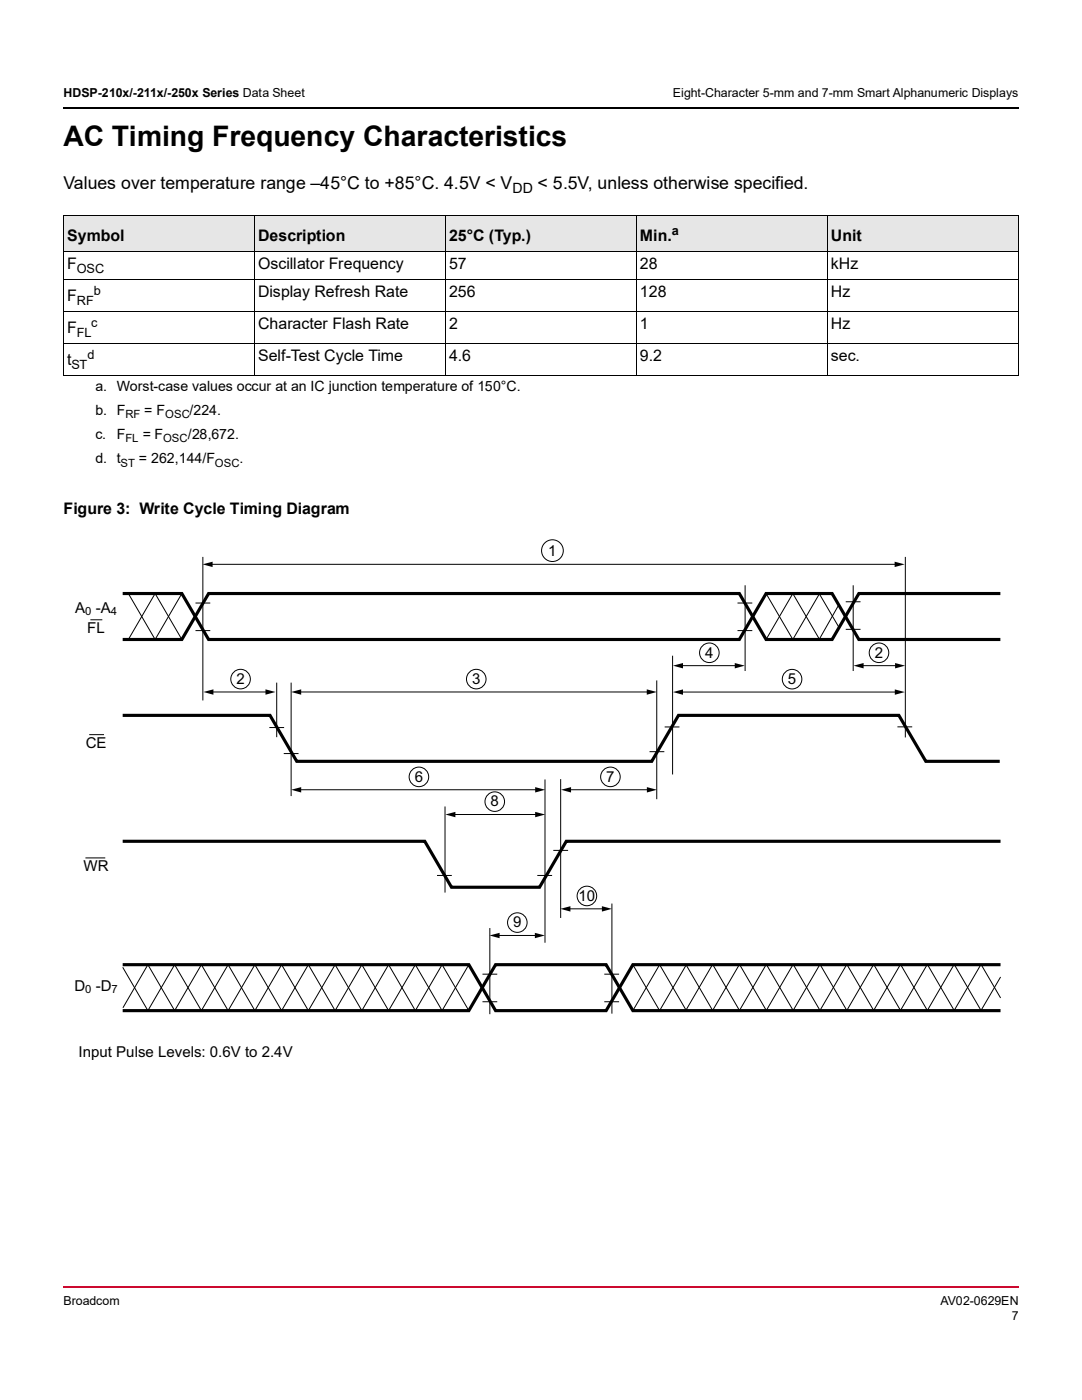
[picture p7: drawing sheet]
<svg xmlns="http://www.w3.org/2000/svg" width="216mm" height="279mm" viewBox="0 0 216 279" stroke-linecap="round" stroke-linejoin="round" font-family="sans-serif">
<g fill="#cc092f">
<path d="M12.5 256.7h.2v.3h-.2z"/>
<path d="M203.2 256.7h.2v.3h-.2z"/>
</g>
<path d="M12.7 256.9h190.5" fill="none" stroke="#cc092f" stroke-width=".34"/>
<path d="M12.5 21.4h.2v.4h-.2zM203.2 21.4h.2v.4h-.2z" fill="#000"/>
<path d="M12.7 21.6h190.5" fill="none" stroke="#000" stroke-width=".34"/>
<g fill="#e6e6e6">
<path d="M12.7 43h38.1v7.2h-38.1z"/>
<path d="M50.8 43h38.1v7.2h-38.1z"/>
<path d="M88.9 43h38.1v7.2h-38.1z"/>
<path d="M127 43h38.1v7.2h-38.1z"/>
<path d="M165.1 43h38.1v7.2h-38.1z"/>
</g>
<g fill="none" stroke="#000" stroke-width=".2">
<path d="M12.6 43.1h190.7M12.6 50.2h190.7M12.6 55.8h190.7M12.7 43.1v31.7M50.8 43v31.9M88.9 43v31.9M127 43v31.9M165.1 43v31.9M203.2 43.1v31.7M12.6 62.2h190.7M12.6 68.5h190.7M12.6 74.9h190.7"/>
<path d="M25.6 118.5l5.4 9.1 5.3-9.1M40.5 111.1v28.7M42.2 112.6h136.7M148.7 116.8v17.1M152.9 118.5l5.3 9.1 5.3-9.1M163.5 118.5l4 6.8M170.2 116.8v17.1M180.6 111.1v36.1M18 123.7h2.4M25.6 127.6l5.4-9.1 5.3 9.1M39 120.3h3M39 125.9h3"/>
<path d="M42.3 138.1h11M55.2 136.2v10.9M58.1 136.2v22.7M59.8 138.1h69.6M131 135.8v23.7M134.2 130.9v23.7M136 138.1h42.9M136 132.8h10.9M147.2 120.3h2.9M147.2 125.9h2.9M152.9 127.6l5.3-9.1 5.3 9.1M167.4 120.7l-3.9 6.9"/>
<path d="M168.8 120.1h2.9M168.8 125.6h2.9M172 132.8h6.9M17.8 146.6h3M53.7 145.2h3M56.6 150.4h3M59.8 157.6h47.3M108.7 155.6v32.5M111.9 155.5v27.7M113.7 157.6h15.7M129.6 150h3M132.6 145.1h3"/>
<path d="M179.1 145.1h2.9M17 171.2h4M87.2 174.7h3M88.8 160.9v17.2M90.6 162.6h16.5M107.2 174.7h3M110.4 169.7h3M24.5 193l5 8.7 5.3-9.2 5.4 9.2 5.3-9.2 5.4 9.2 5.3-9.2 5.3 9.2 5.4-9.2 5.3 9.2 5.3-9.2 5.4 9.2 5.3-9.2 5.4 9.2M93.6 192.5l-5.4 9.2-5.3-9.2-5.4 9.2-5.3-9.2-5.3 9.2-5.4-9.2-5.3 9.2-5.3-9.2-5.4 9.2-5.3-9.2-5.4 9.2-5.3-9.2-5 8.6M96.3 194.4h2.9M96.3 199.9h2.9M97.7 185.2v17.2"/>
<path d="M99.4 186.7h7.7M113.5 181.4h6.9M120.6 194.4h2.9M120.6 199.9h2.9M122.1 180.3v22M126.3 192.5l5.3 9.2 5.4-9.2M136.9 192.5l5.3 9.2M142.2 192.5l-5.4 9.2M142.2 192.5l5.4 9.2M147.5 192.5l-5.3 9.2M147.6 192.5l5.3 9.2M152.9 192.5l-5.4 9.2"/>
<path d="M152.9 192.5l5.4 9.2M158.2 192.5l-5.3 9.2M158.3 192.5l5.3 9.2 5.3-9.2M163.6 192.5l-5.4 9.2M163.7 192.5l5.3 9.2M169 192.5l5.4 9.2M174.3 192.5l-5.3 9.2M174.4 192.5l5.3 9.2 5.3-9.2M179.6 192.5l-5.3 9.2M179.7 192.5l5.4 9.2M185.1 192.5l5.3 9.2M190.4 192.5l-5.4 9.2"/>
<path d="M190.4 192.5l5.4 9.2M195.7 192.5l-5.3 9.2M195.8 192.5l3.9 6.7M199.7 195l-4 6.7M126.3 201.7l5.3-9.2 5.4 9.2"/>
<circle cx="110.2" cy="109.9" r="2.17"/>
<circle cx="48" cy="135.5" r="1.95"/>
<circle cx="95" cy="135.5" r="1.95"/>
<circle cx="141.5" cy="130.3" r="1.95"/>
<circle cx="158" cy="135.5" r="1.95"/>
<circle cx="175.4" cy="130.3" r="1.95"/>
<circle cx="83.6" cy="155" r="1.95"/>
<circle cx="98.7" cy="160" r="1.95"/>
<circle cx="121.8" cy="155" r="1.95"/>
<circle cx="117.1" cy="178.8" r="1.95"/>
<circle cx="103.2" cy="184.1" r="1.95"/>
</g>
<g fill="#000">
<path d="M40.4 112.6l2-.5v1.1zM178.5 112.1l2 .5-2 .6zM40.6 138.1l2-.5v1zM53 137.6l2 .5-2 .5zM58.1 138.1l2-.5v1zM129.1 137.6l2 .5-2 .5zM134.3 138.1l2-.5v1.1zM134.3 132.8l2-.5v1.1zM146.6 132.3l2 .5-2 .6zM170.3 132.8l2-.5v1.1zM178.5 137.6l2.1 .5-2 .6zM178.6 132.3l2 .5-2 .6z"/>
<path d="M58.1 157.6l2-.5v1.1zM106.8 157.1l2 .5-2 .6zM111.9 157.6l2-.5v1.1zM129.1 157.1l2 .5-2 .6zM88.9 162.6l2-.6v1.1zM106.8 162l2 .6-2 .5zM97.7 186.7l2-.5v1zM106.7 186.2l2 .5-2 .5zM111.8 181.4l2-.5v1zM120.1 180.9l2 .5-2 .5z"/>
</g>
<path d="M24.5 118.5h11.8l5.3 9.1h105.9l5.4-9.1h13.1l5.4 9.1h28.2M199.6 118.5h-28.2l-5.4 9.1h-13.1l-5.4-9.1h-105.9l-5.3 9.1h-11.8M24.5 142.8h29.4l5.3 9.1h70.8l5.4-9.1h44l5.3 9.1h14.8M24.5 167.9h60.3l5.3 9.2h17.6l5.3-9.2h86.6M24.5 192.5h69.1l5.3 9.2h22l5.4-9.2h73.3M24.5 201.7h69.1l5.3-9.2h22l5.4 9.2h73.3" fill="none" stroke="#000" stroke-width=".63" stroke-linecap="butt"/>
<text font-size="5.6" x="12.7" y="29.2">AC Timing Frequency Characteristics</text>
<g font-size="3.5">
<text x="12.7" y="37.6">Values over temperature range –45°C to +85°C. 4.5V &lt; V</text>
<text x="107.3" y="37.6">&lt; 5.5V, unless otherwise specified.</text>
</g>
<g font-size="3.2">
<text x="13.4" y="53.8">F</text>
<text x="13.4" y="48.1">Symbol</text>
<text x="51.5" y="48.1">Description</text>
<text x="51.5" y="53.8">Oscillator Frequency</text>
<text x="89.6" y="48.1">25°C (Typ.)</text>
<text x="89.6" y="53.8">57</text>
<text x="127.7" y="48.1">Min.</text>
<text x="127.7" y="53.8">28</text>
<text x="165.8" y="48.1">Unit</text>
<text x="165.8" y="53.8">kHz</text>
<text x="51.5" y="59.3">Display Refresh Rate</text>
<text x="89.6" y="59.3">256</text>
<text x="127.7" y="59.3">128</text>
<text x="165.8" y="59.3">Hz</text>
<text x="13.4" y="60.1">F</text>
<text x="51.5" y="65.6">Character Flash Rate</text>
<text x="89.6" y="65.6">2</text>
<text x="127.7" y="65.6">1</text>
<text x="165.8" y="65.6">Hz</text>
<text x="13.4" y="66.5">F</text>
<text x="13.4" y="72.9">t</text>
<text x="51.5" y="72">Self-Test Cycle Time</text>
<text x="89.6" y="72">4.6</text>
<text x="127.7" y="72">9.2</text>
<text x="165.8" y="72">sec.</text>
<text x="12.7" y="102.5">Figure 3: Write Cycle Timing Diagram</text>
</g>
<g font-size="3">
<text x="109.4" y="111">1</text>
<text x="15" y="122.3">A -A</text>
<text x="17.4" y="126.3">FL</text>
<text x="140.7" y="131.2">4</text>
<text x="174.6" y="131.2">2</text>
<text x="47.2" y="136.5">2</text>
<text x="94.2" y="136.5">3</text>
<text x="157.2" y="136.5">5</text>
<text x="17.1" y="149.3">CE</text>
<text x="82.8" y="156">6</text>
<text x="121" y="156">7</text>
<text x="97.9" y="160.9">8</text>
<text x="16.7" y="173.9">WR</text>
<text x="115.4" y="179.8">10</text>
<text x="102.4" y="185.1">9</text>
<text x="14.8" y="197.7">D -D</text>
<text x="15.7" y="210.9">Input Pulse Levels: 0.6V to 2.4V</text>
</g>
<g font-size="2.8">
<text x="102.3" y="38.5">DD</text>
<text x="19" y="78">a. Worst-case values occur at an IC junction temperature of 150°C.</text>
<text x="19" y="82.8">b. F</text>
<text x="28.8" y="82.8">= F</text>
<text x="37.8" y="82.8">/224.</text>
<text x="19" y="87.6">c.</text>
<text x="23.3" y="87.6">F</text>
<text x="28.5" y="87.6">= F</text>
<text x="37.5" y="87.6">/28,672.</text>
<text x="19" y="92.4">d. t</text>
<text x="27.7" y="92.4">= 262,144/F</text>
<text x="47.8" y="92.4">.</text>
</g>
<g font-size="2.5">
<text x="12.7" y="19.4">HDSP-210x/-211x/-250x Series Data Sheet</text>
<text x="134.3" y="19.4">Eight-Character 5-mm and 7-mm Smart Alphanumeric Displays</text>
<text x="134" y="46.8">a</text>
<text x="15.3" y="54.6">OSC</text>
<text x="18.7" y="58.9">b</text>
<text x="15.3" y="60.9">RF</text>
<text x="18.2" y="65.2">c</text>
<text x="15.3" y="67.3">FL</text>
<text x="17.5" y="71.6">d</text>
<text x="14.3" y="73.7">ST</text>
<text x="12.7" y="260.3">Broadcom</text>
<text x="187.7" y="260.3">AV02-0629EN</text>
<text x="201.9" y="263.5">7</text>
</g>
<g font-size="2.3">
<text x="25" y="83.5">RF</text>
<text x="33" y="83.5">OSC</text>
<text x="25" y="88.3">FL</text>
<text x="32.6" y="88.3">OSC</text>
<text x="24.1" y="93.1">ST</text>
<text x="42.9" y="93.1">OSC</text>
<text x="17" y="122.8">0</text>
<text x="22.1" y="122.8">4</text>
<text x="17" y="198.2">0</text>
<text x="22.3" y="198.2">7</text>
</g>
</svg>
